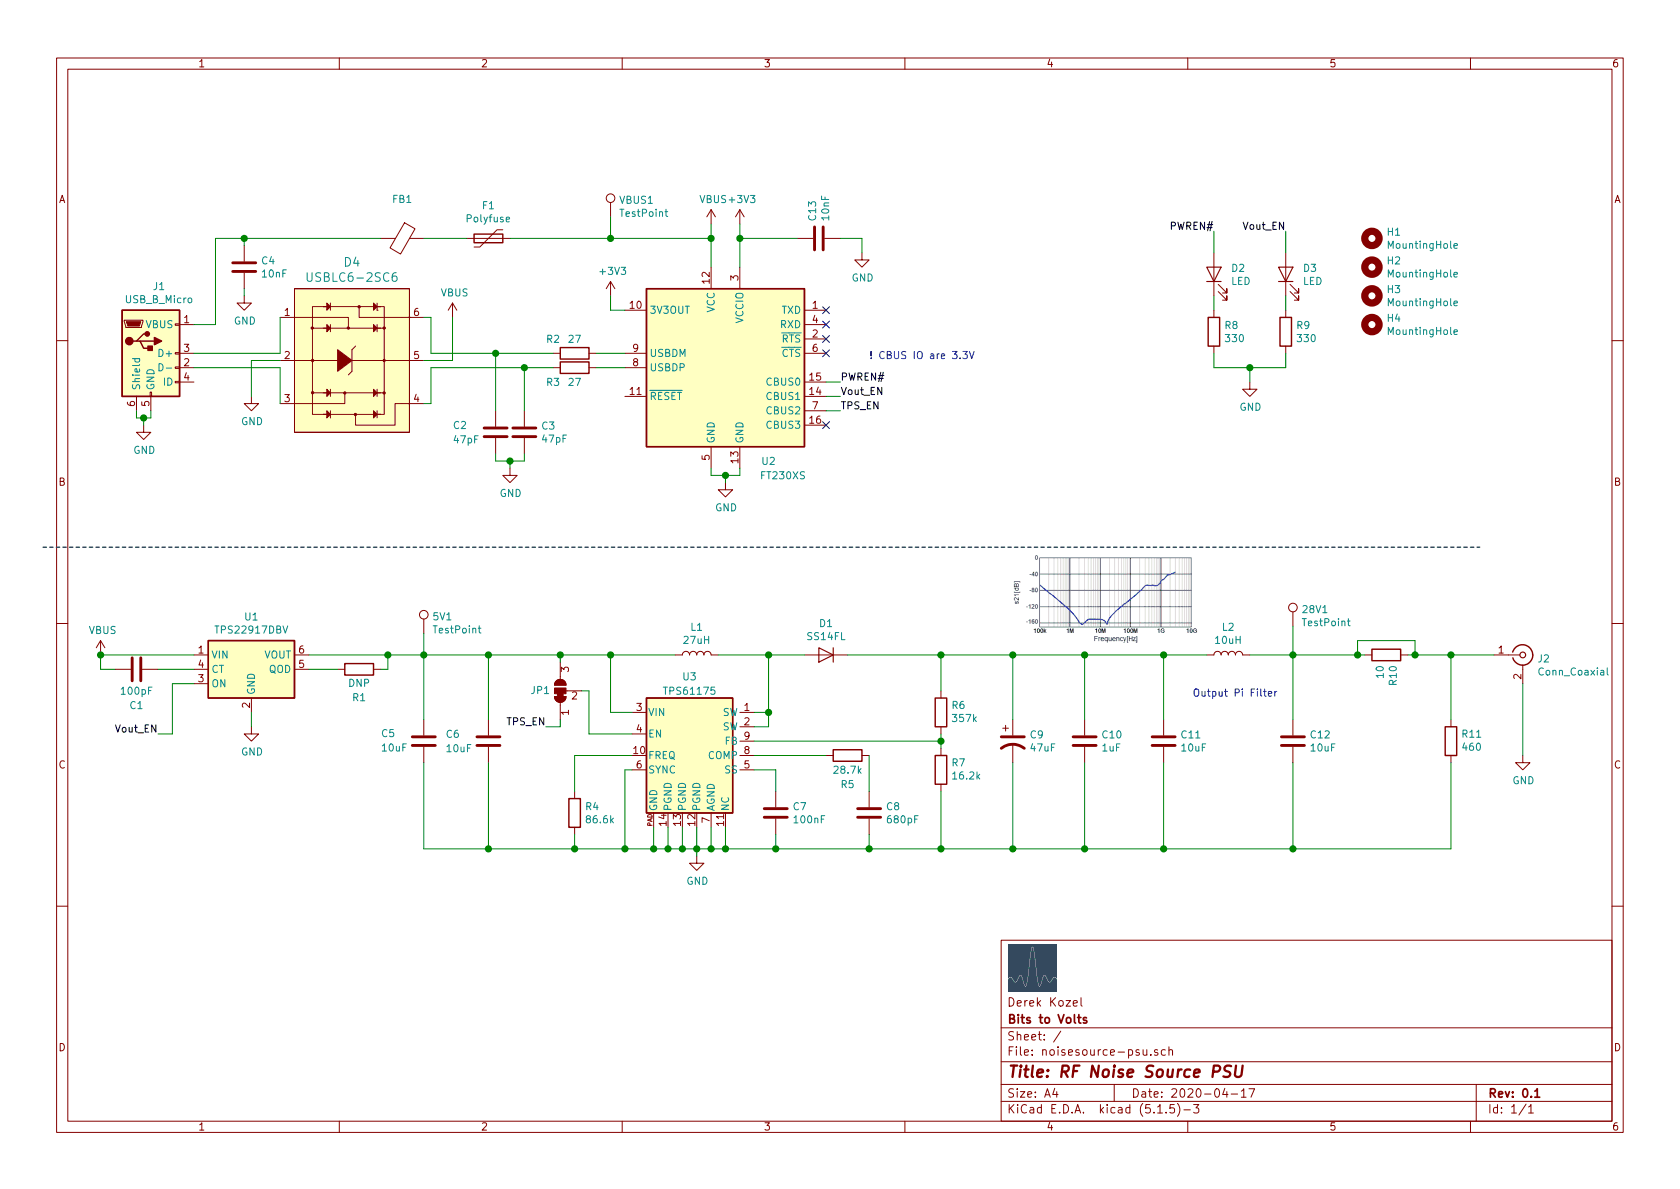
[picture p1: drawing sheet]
EESchema Schematic File Version 4
EELAYER 30 0
EELAYER END
$Descr A4 11693 8268
encoding utf-8
Sheet 1 1
Title "RF Noise Source PSU"
Date "2020-04-17"
Rev "0.1"
Comp "Bits to Volts"
Comment1 "Derek Kozel"
Comment2 ""
Comment3 ""
Comment4 ""
$EndDescr
NoConn ~ 5750 2150
NoConn ~ 5750 2250
NoConn ~ 5750 2350
NoConn ~ 5750 2450
$Comp
L power:GND #PWR08
U 1 1
P 5050 3350
F 0 "#PWR08" H 5050 3100 50  0001 C CNN
F 1 "GND" H 5055 3177 50  0000 C CNN
F 2 "" H 5050 3350 50  0001 C CNN
F 3 "" H 5050 3350 50  0001 C CNN
	1    5050 3350
	1    0    0    -1  
$EndComp
Wire Wire Line
	4950 3250 4950 3300
Wire Wire Line
	4950 3300 5050 3300
Wire Wire Line
	5050 3300 5050 3350
Wire Wire Line
	5150 3250 5150 3300
Wire Wire Line
	5150 3300 5050 3300
Connection ~ 5050 3300
Wire Wire Line
	5750 2650 5850 2650
Text Label 5850 2750 0    50   ~ 0
Vout_EN
$Comp
L Device:R R2
U 1 1
P 4000 2450
F 0 "R2" V 3900 2300 50  0000 C CNN
F 1 "27" V 3900 2450 50  0000 C CNN
F 2 "Resistor_SMD:R_0603_1608Metric_Pad1.05x0.95mm_HandSolder" V 3930 2450 50  0001 C CNN
F 3 "~" H 4000 2450 50  0001 C CNN
F 4 "RK73B1JTTD270J" V 4000 2450 50  0001 C CNN "MPN"
F 5 "2019-RK73B1JTTD270JCT-ND" V 4000 2450 50  0001 C CNN "Digi-Key PN"
	1    4000 2450
	0    1    1    0   
$EndComp
$Comp
L Device:R R3
U 1 1
P 4000 2550
F 0 "R3" V 4100 2400 50  0000 C CNN
F 1 "27" V 4100 2550 50  0000 C CNN
F 2 "Resistor_SMD:R_0603_1608Metric_Pad1.05x0.95mm_HandSolder" V 3930 2550 50  0001 C CNN
F 3 "~" H 4000 2550 50  0001 C CNN
F 4 "RK73B1JTTD270J" V 4000 2550 50  0001 C CNN "MPN"
F 5 "2019-RK73B1JTTD270JCT-ND" V 4000 2550 50  0001 C CNN "Digi-Key PN"
	1    4000 2550
	0    1    1    0   
$EndComp
$Comp
L Interface_USB:FT230XS U2
U 1 1
P 5050 2550
F 0 "U2" H 5350 1900 50  0000 C CNN
F 1 "FT230XS" H 5450 1800 50  0000 C CNN
F 2 "Package_SO:SSOP-16_3.9x4.9mm_P0.635mm" H 6050 1950 50  0001 C CNN
F 3 "https://www.ftdichip.com/Support/Documents/DataSheets/ICs/DS_FT230X.pdf" H 5050 2550 50  0001 C CNN
F 4 "FT230XS-R" H 5050 2550 50  0001 C CNN "MPN"
F 5 "768-1135-1-ND" H 5050 2550 50  0001 C CNN "Digi-Key PN"
	1    5050 2550
	1    0    0    -1  
$EndComp
Wire Wire Line
	4150 2450 4350 2450
Wire Wire Line
	4150 2550 4350 2550
$Comp
L Device:C C2
U 1 1
P 3450 3000
F 0 "C2" H 3150 3050 50  0000 L CNN
F 1 "47pF" H 3150 2950 50  0000 L CNN
F 2 "Capacitor_SMD:C_0603_1608Metric_Pad1.05x0.95mm_HandSolder" H 3488 2850 50  0001 C CNN
F 3 "~" H 3450 3000 50  0001 C CNN
F 4 "885012006021" H 3450 3000 50  0001 C CNN "MPN"
F 5 "732-7764-1-ND" H 3450 3000 50  0001 C CNN "Digi-Key PN"
	1    3450 3000
	1    0    0    -1  
$EndComp
$Comp
L Device:C C3
U 1 1
P 3650 3000
F 0 "C3" H 3765 3046 50  0000 L CNN
F 1 "47pF" H 3765 2955 50  0000 L CNN
F 2 "Capacitor_SMD:C_0603_1608Metric_Pad1.05x0.95mm_HandSolder" H 3688 2850 50  0001 C CNN
F 3 "~" H 3650 3000 50  0001 C CNN
F 4 "885012006021" H 3650 3000 50  0001 C CNN "MPN"
F 5 "732-7764-1-ND" H 3650 3000 50  0001 C CNN "Digi-Key PN"
	1    3650 3000
	1    0    0    -1  
$EndComp
$Comp
L power:GND #PWR04
U 1 1
P 3550 3250
F 0 "#PWR04" H 3550 3000 50  0001 C CNN
F 1 "GND" H 3555 3077 50  0000 C CNN
F 2 "" H 3550 3250 50  0001 C CNN
F 3 "" H 3550 3250 50  0001 C CNN
	1    3550 3250
	1    0    0    -1  
$EndComp
Wire Wire Line
	3450 3150 3450 3200
Wire Wire Line
	3450 3200 3550 3200
Wire Wire Line
	3550 3200 3550 3250
Wire Wire Line
	3550 3200 3650 3200
Wire Wire Line
	3650 3200 3650 3150
Connection ~ 3550 3200
Wire Wire Line
	3450 2450 3450 2850
Wire Wire Line
	3650 2550 3650 2850
$Comp
L power:GND #PWR02
U 1 1
P 1000 2950
F 0 "#PWR02" H 1000 2700 50  0001 C CNN
F 1 "GND" H 1005 2777 50  0000 C CNN
F 2 "" H 1000 2950 50  0001 C CNN
F 3 "" H 1000 2950 50  0001 C CNN
	1    1000 2950
	1    0    0    -1  
$EndComp
Wire Wire Line
	1000 2900 1000 2950
Text Notes 6050 2500 0    50   ~ 0
! CBUS IO are 3.3V
$Comp
L power:+3V3 #PWR09
U 1 1
P 5150 1550
F 0 "#PWR09" H 5150 1400 50  0001 C CNN
F 1 "+3V3" H 5165 1723 50  0000 C CNN
F 2 "" H 5150 1550 50  0001 C CNN
F 3 "" H 5150 1550 50  0001 C CNN
	1    5150 1550
	1    0    0    -1  
$EndComp
$Comp
L power:+3V3 #PWR06
U 1 1
P 4250 2050
F 0 "#PWR06" H 4250 1900 50  0001 C CNN
F 1 "+3V3" H 4265 2223 50  0000 C CNN
F 2 "" H 4250 2050 50  0001 C CNN
F 3 "" H 4250 2050 50  0001 C CNN
	1    4250 2050
	1    0    0    -1  
$EndComp
Wire Wire Line
	4250 2050 4250 2150
Wire Wire Line
	4250 2150 4350 2150
$Comp
L Device:Ferrite_Bead FB1
U 1 1
P 2800 1650
F 0 "FB1" V 2526 1650 50  0000 C CNN
F 1 "Ferrite_Bead" V 2617 1650 50  0001 C CNN
F 2 "Resistor_SMD:R_0603_1608Metric_Pad1.05x0.95mm_HandSolder" V 2730 1650 50  0001 C CNN
F 3 "~" H 2800 1650 50  0001 C CNN
F 4 "BK1608HS220-T" V 2800 1650 50  0001 C CNN "MPN"
F 5 "587-1869-1-ND" V 2800 1650 50  0001 C CNN "Digi-Key PN"
	1    2800 1650
	0    1    1    0   
$EndComp
Wire Wire Line
	5750 2750 5850 2750
Text Label 5850 2650 0    50   ~ 0
PWREN#
$Comp
L Power_Management:TPS22917DBV U1
U 1 1
P 1750 4650
F 0 "U1" H 1750 5017 50  0000 C CNN
F 1 "TPS22917DBV" H 1750 4926 50  0000 C CNN
F 2 "Package_TO_SOT_SMD:SOT-23-6" H 1750 5150 50  0001 C CNN
F 3 "http://www.ti.com/lit/ds/symlink/tps22917.pdf" H 1800 3950 50  0001 C CNN
F 4 "296-50498-1-ND" H 1750 4650 50  0001 C CNN "Digi-Key PN"
F 5 "TPS22917DBVR" H 1750 4650 50  0001 C CNN "MPN"
	1    1750 4650
	1    0    0    -1  
$EndComp
$Comp
L Device:R R1
U 1 1
P 2500 4650
F 0 "R1" V 2300 4650 50  0000 C CNN
F 1 "DNP" V 2400 4650 50  0000 C CNN
F 2 "Resistor_SMD:R_0603_1608Metric_Pad1.05x0.95mm_HandSolder" V 2430 4650 50  0001 C CNN
F 3 "~" H 2500 4650 50  0001 C CNN
	1    2500 4650
	0    -1   -1   0   
$EndComp
Wire Wire Line
	2150 4650 2350 4650
Wire Wire Line
	1350 4650 1100 4650
Wire Wire Line
	1350 4750 1200 4750
Wire Wire Line
	1200 4750 1200 5100
Wire Wire Line
	1200 5100 1100 5100
$Comp
L Device:C C1
U 1 1
P 950 4650
F 0 "C1" V 1200 4650 50  0000 C CNN
F 1 "100pF" V 1100 4650 50  0000 C CNN
F 2 "Capacitor_SMD:C_0603_1608Metric_Pad1.05x0.95mm_HandSolder" H 988 4500 50  0001 C CNN
F 3 "~" H 950 4650 50  0001 C CNN
F 4 "732-7922-1-ND" H 950 4650 50  0001 C CNN "Digi-Key PN"
F 5 "885012206003" H 950 4650 50  0001 C CNN "MPN"
	1    950  4650
	0    1    1    0   
$EndComp
Wire Wire Line
	700  4550 700  4650
Wire Wire Line
	700  4650 800  4650
Wire Wire Line
	700  4550 1350 4550
$Comp
L power:VBUS #PWR01
U 1 1
P 700 4550
F 0 "#PWR01" H 700 4400 50  0001 C CNN
F 1 "VBUS" H 715 4723 50  0000 C CNN
F 2 "" H 700 4550 50  0001 C CNN
F 3 "" H 700 4550 50  0001 C CNN
	1    700  4550
	1    0    0    -1  
$EndComp
Connection ~ 700  4550
Wire Wire Line
	2150 4550 2700 4550
Wire Wire Line
	2700 4550 2700 4650
Wire Wire Line
	2700 4650 2650 4650
Wire Wire Line
	3000 2450 3450 2450
Wire Wire Line
	3000 2550 3650 2550
Wire Wire Line
	1350 2250 1500 2250
Wire Wire Line
	1500 2250 1500 1650
$Comp
L Device:C C4
U 1 1
P 1700 1850
F 0 "C4" H 1815 1896 50  0000 L CNN
F 1 "10nF" H 1815 1805 50  0000 L CNN
F 2 "Capacitor_SMD:C_0603_1608Metric_Pad1.05x0.95mm_HandSolder" H 1738 1700 50  0001 C CNN
F 3 "~" H 1700 1850 50  0001 C CNN
F 4 "885012206040" H 1700 1850 50  0001 C CNN "MPN"
F 5 "732-7959-1-ND" H 1700 1850 50  0001 C CNN "Digi-Key PN"
	1    1700 1850
	1    0    0    -1  
$EndComp
$Comp
L power:GND #PWR05
U 1 1
P 1700 2050
F 0 "#PWR05" H 1700 1800 50  0001 C CNN
F 1 "GND" H 1705 1877 50  0000 C CNN
F 2 "" H 1700 2050 50  0001 C CNN
F 3 "" H 1700 2050 50  0001 C CNN
	1    1700 2050
	1    0    0    -1  
$EndComp
Wire Wire Line
	1700 1650 1700 1700
Wire Wire Line
	1700 2000 1700 2050
Wire Wire Line
	4950 1650 4950 1850
Connection ~ 4950 1650
Wire Wire Line
	4950 1650 4950 1550
$Comp
L power:VBUS #PWR07
U 1 1
P 4950 1550
F 0 "#PWR07" H 4950 1400 50  0001 C CNN
F 1 "VBUS" H 4965 1723 50  0000 C CNN
F 2 "" H 4950 1550 50  0001 C CNN
F 3 "" H 4950 1550 50  0001 C CNN
	1    4950 1550
	1    0    0    -1  
$EndComp
$Comp
L Device:LED D2
U 1 1
P 8450 1900
F 0 "D2" V 8489 1783 50  0000 R CNN
F 1 "LED" V 8398 1783 50  0000 R CNN
F 2 "Resistor_SMD:R_0603_1608Metric_Pad1.05x0.95mm_HandSolder" H 8450 1900 50  0001 C CNN
F 3 "~" H 8450 1900 50  0001 C CNN
F 4 "150060VS75000" V 8450 1900 50  0001 C CNN "MPN"
F 5 "732-4980-1-ND" V 8450 1900 50  0001 C CNN "Digi-Key PN"
	1    8450 1900
	0    -1   -1   0   
$EndComp
$Comp
L Device:R R8
U 1 1
P 8450 2300
F 0 "R8" H 8520 2346 50  0000 L CNN
F 1 "330" H 8520 2255 50  0000 L CNN
F 2 "Resistor_SMD:R_0603_1608Metric_Pad1.05x0.95mm_HandSolder" V 8380 2300 50  0001 C CNN
F 3 "~" H 8450 2300 50  0001 C CNN
F 4 "RK73B1JTTD331J" H 8450 2300 50  0001 C CNN "MPN"
F 5 "2019-RK73B1JTTD331JCT-ND" H 8450 2300 50  0001 C CNN "Digi-Key PN"
	1    8450 2300
	1    0    0    -1  
$EndComp
$Comp
L Device:R R9
U 1 1
P 8950 2300
F 0 "R9" H 9020 2346 50  0000 L CNN
F 1 "330" H 9020 2255 50  0000 L CNN
F 2 "Resistor_SMD:R_0603_1608Metric_Pad1.05x0.95mm_HandSolder" V 8880 2300 50  0001 C CNN
F 3 "~" H 8950 2300 50  0001 C CNN
F 4 "RK73B1JTTD331J" H 8950 2300 50  0001 C CNN "MPN"
F 5 "2019-RK73B1JTTD331JCT-ND" H 8950 2300 50  0001 C CNN "Digi-Key PN"
	1    8950 2300
	1    0    0    -1  
$EndComp
$Comp
L Device:LED D3
U 1 1
P 8950 1900
F 0 "D3" V 8989 1783 50  0000 R CNN
F 1 "LED" V 8898 1783 50  0000 R CNN
F 2 "Resistor_SMD:R_0603_1608Metric_Pad1.05x0.95mm_HandSolder" H 8950 1900 50  0001 C CNN
F 3 "~" H 8950 1900 50  0001 C CNN
F 4 "150060VS75000" V 8950 1900 50  0001 C CNN "MPN"
F 5 "732-4980-1-ND" V 8950 1900 50  0001 C CNN "Digi-Key PN"
	1    8950 1900
	0    -1   -1   0   
$EndComp
$Comp
L power:GND #PWR011
U 1 1
P 8700 2650
F 0 "#PWR011" H 8700 2400 50  0001 C CNN
F 1 "GND" H 8705 2477 50  0000 C CNN
F 2 "" H 8700 2650 50  0001 C CNN
F 3 "" H 8700 2650 50  0001 C CNN
	1    8700 2650
	1    0    0    -1  
$EndComp
Wire Wire Line
	8450 1600 8450 1750
Wire Wire Line
	8950 1600 8950 1750
Wire Wire Line
	8950 2050 8950 2150
Wire Wire Line
	8450 2050 8450 2150
Wire Wire Line
	8450 2450 8450 2550
Wire Wire Line
	8950 2550 8950 2450
Text Label 8450 1600 2    50   ~ 0
PWREN#
Text Label 8950 1600 2    50   ~ 0
Vout_EN
Wire Wire Line
	8450 2550 8700 2550
Wire Wire Line
	8700 2550 8700 2650
Connection ~ 8700 2550
Wire Wire Line
	8700 2550 8950 2550
Text Label 1100 5100 2    50   ~ 0
Vout_EN
$Comp
L power:GND #PWR03
U 1 1
P 1750 5050
F 0 "#PWR03" H 1750 4800 50  0001 C CNN
F 1 "GND" H 1755 4877 50  0000 C CNN
F 2 "" H 1750 5050 50  0001 C CNN
F 3 "" H 1750 5050 50  0001 C CNN
	1    1750 5050
	1    0    0    -1  
$EndComp
Wire Wire Line
	1750 4950 1750 5050
$Comp
L Connector:Conn_Coaxial J2
U 1 1
P 10600 4550
F 0 "J2" H 10700 4525 50  0000 L CNN
F 1 "Conn_Coaxial" H 10700 4434 50  0000 L CNN
F 2 "Connector_Coaxial:BNC_Amphenol_B6252HB-NPP3G-50_Horizontal" H 10600 4550 50  0001 C CNN
F 3 " ~" H 10600 4550 50  0001 C CNN
F 4 "B6252HB-NPP3G-50" H 10600 4550 50  0001 C CNN "MPN"
	1    10600 4550
	1    0    0    -1  
$EndComp
$Comp
L power:GND #PWR012
U 1 1
P 10600 5250
F 0 "#PWR012" H 10600 5000 50  0001 C CNN
F 1 "GND" H 10605 5077 50  0000 C CNN
F 2 "" H 10600 5250 50  0001 C CNN
F 3 "" H 10600 5250 50  0001 C CNN
	1    10600 5250
	1    0    0    -1  
$EndComp
Wire Wire Line
	10600 4750 10600 5250
$Comp
L Connector:USB_B_Micro J1
U 1 1
P 1050 2450
F 0 "J1" H 1107 2917 50  0000 C CNN
F 1 "USB_B_Micro" H 1107 2826 50  0000 C CNN
F 2 "Connector_USB:USB_Micro-AB_Molex_47590-0001" H 1200 2400 50  0001 C CNN
F 3 "~" H 1200 2400 50  0001 C CNN
F 4 "0475900001" H 1050 2450 50  0001 C CNN "MPN"
F 5 "WM17144CT-ND" H 1050 2450 50  0001 C CNN "Digi-Key PN"
	1    1050 2450
	1    0    0    -1  
$EndComp
$Comp
L Device:C C6
U 1 1
P 3400 5150
F 0 "C6" H 3100 5200 50  0000 L CNN
F 1 "10uF" H 3100 5100 50  0000 L CNN
F 2 "Capacitor_SMD:C_0603_1608Metric_Pad1.05x0.95mm_HandSolder" H 3438 5000 50  0001 C CNN
F 3 "~" H 3400 5150 50  0001 C CNN
F 4 "490-13248-1-ND" H 3400 5150 50  0001 C CNN "Digi-Key PN"
F 5 "GRM188R6YA106MA73D" H 3400 5150 50  0001 C CNN "MPN"
	1    3400 5150
	1    0    0    -1  
$EndComp
$Comp
L Device:R R4
U 1 1
P 4000 5650
F 0 "R4" H 4070 5696 50  0000 L CNN
F 1 "86.6k" H 4070 5605 50  0000 L CNN
F 2 "Resistor_SMD:R_0603_1608Metric_Pad1.05x0.95mm_HandSolder" V 3930 5650 50  0001 C CNN
F 3 "~" H 4000 5650 50  0001 C CNN
F 4 "2019-RK73H1JTTD8662FCT-ND" H 4000 5650 50  0001 C CNN "Digi-Key PN"
F 5 "RK73H1JTTD8662F" H 4000 5650 50  0001 C CNN "MPN"
	1    4000 5650
	1    0    0    -1  
$EndComp
$Comp
L Device:R R5
U 1 1
P 5900 5250
F 0 "R5" V 6100 5250 50  0000 C CNN
F 1 "28.7k" V 6000 5250 50  0000 C CNN
F 2 "Resistor_SMD:R_0603_1608Metric_Pad1.05x0.95mm_HandSolder" V 5830 5250 50  0001 C CNN
F 3 "~" H 5900 5250 50  0001 C CNN
F 4 "2019-RK73H1JTTD2872FCT-ND" H 5900 5250 50  0001 C CNN "Digi-Key PN"
F 5 "RK73H1JTTD2872F" H 5900 5250 50  0001 C CNN "MPN"
	1    5900 5250
	0    1    1    0   
$EndComp
$Comp
L Device:R R6
U 1 1
P 6550 4950
F 0 "R6" H 6480 4904 50  0000 R CNN
F 1 "357k" H 6480 4995 50  0000 R CNN
F 2 "Resistor_SMD:R_0603_1608Metric_Pad1.05x0.95mm_HandSolder" V 6480 4950 50  0001 C CNN
F 3 "~" H 6550 4950 50  0001 C CNN
F 4 "2019-RK73H1JTTD3573FCT-ND" H 6550 4950 50  0001 C CNN "Digi-Key PN"
F 5 "RK73H1JTTD3573F" H 6550 4950 50  0001 C CNN "MPN"
	1    6550 4950
	-1   0    0    1   
$EndComp
$Comp
L Device:R R7
U 1 1
P 6550 5350
F 0 "R7" H 6480 5304 50  0000 R CNN
F 1 "16.2k" H 6480 5395 50  0000 R CNN
F 2 "Resistor_SMD:R_0603_1608Metric_Pad1.05x0.95mm_HandSolder" V 6480 5350 50  0001 C CNN
F 3 "~" H 6550 5350 50  0001 C CNN
F 4 "2019-RK73H1JTTD1622FCT-ND" H 6550 5350 50  0001 C CNN "Digi-Key PN"
F 5 "RK73H1JTTD1622F" H 6550 5350 50  0001 C CNN "MPN"
	1    6550 5350
	-1   0    0    1   
$EndComp
$Comp
L Device:C C10
U 1 1
P 7550 5150
F 0 "C10" H 7665 5196 50  0000 L CNN
F 1 "1uF" H 7665 5105 50  0000 L CNN
F 2 "Capacitor_SMD:C_0603_1608Metric_Pad1.05x0.95mm_HandSolder" H 7588 5000 50  0001 C CNN
F 3 "~" H 7550 5150 50  0001 C CNN
F 4 "587-2400-1-ND" H 7550 5150 50  0001 C CNN "Digi-Key PN"
F 5 "UMK107BJ105KA-T" H 7550 5150 50  0001 C CNN "MPN"
	1    7550 5150
	1    0    0    -1  
$EndComp
$Comp
L Device:CP1 C9
U 1 1
P 7050 5150
F 0 "C9" H 7165 5196 50  0000 L CNN
F 1 "47uF" H 7165 5105 50  0000 L CNN
F 2 "Capacitor_SMD:C_Elec_8x6.2" H 7050 5150 50  0001 C CNN
F 3 "~" H 7050 5150 50  0001 C CNN
F 4 "UUR1V470MCL6GS" H 7050 5150 50  0001 C CNN "MPN"
F 5 "493-9586-1-ND" H 7050 5150 50  0001 C CNN "Digi-Key PN"
	1    7050 5150
	1    0    0    -1  
$EndComp
$Comp
L Device:L L1
U 1 1
P 4850 4550
F 0 "L1" V 5040 4550 50  0000 C CNN
F 1 "27uH" V 4949 4550 50  0000 C CNN
F 2 "l_bourns-SRN5040:L_Bourns-SRN5040" H 4850 4550 50  0001 C CNN
F 3 "~" H 4850 4550 50  0001 C CNN
F 4 "SRN5040-270M" V 4850 4550 50  0001 C CNN "MPN"
F 5 "SRN5040-270MCT-ND" V 4850 4550 50  0001 C CNN "Digi-Key PN"
	1    4850 4550
	0    -1   -1   0   
$EndComp
$Comp
L Device:D D1
U 1 1
P 5750 4550
F 0 "D1" H 5750 4334 50  0000 C CNN
F 1 "SS14FL" H 5750 4425 50  0000 C CNN
F 2 "Diode_SMD:D_SOD-123F" H 5750 4550 50  0001 C CNN
F 3 "~" H 5750 4550 50  0001 C CNN
F 4 "SS14FL" H 5750 4550 50  0001 C CNN "MPN"
F 5 "SS14FLCT-ND" H 5750 4550 50  0001 C CNN "Digi-Key PN"
	1    5750 4550
	-1   0    0    1   
$EndComp
$Comp
L Device:C C7
U 1 1
P 5400 5650
F 0 "C7" H 5515 5696 50  0000 L CNN
F 1 "100nF" H 5515 5605 50  0000 L CNN
F 2 "Capacitor_SMD:C_0603_1608Metric_Pad1.05x0.95mm_HandSolder" H 5438 5500 50  0001 C CNN
F 3 "~" H 5400 5650 50  0001 C CNN
F 4 "CL10B104KB8NFNC" H 5400 5650 50  0001 C CNN "MPN"
F 5 "1276-1934-1-ND" H 5400 5650 50  0001 C CNN "Digi-Key PN"
	1    5400 5650
	1    0    0    -1  
$EndComp
$Comp
L Device:C C8
U 1 1
P 6050 5650
F 0 "C8" H 6165 5696 50  0000 L CNN
F 1 "680pF" H 6165 5605 50  0000 L CNN
F 2 "Capacitor_SMD:C_0603_1608Metric_Pad1.05x0.95mm_HandSolder" H 6088 5500 50  0001 C CNN
F 3 "~" H 6050 5650 50  0001 C CNN
F 4 "885012206082" H 6050 5650 50  0001 C CNN "MPN"
F 5 "732-8000-1-ND" H 6050 5650 50  0001 C CNN "Digi-Key PN"
	1    6050 5650
	1    0    0    -1  
$EndComp
Wire Wire Line
	3400 5300 3400 5900
Wire Wire Line
	4000 5900 4000 5800
Wire Wire Line
	5400 5800 5400 5900
Wire Wire Line
	5400 5900 6050 5900
Wire Wire Line
	6050 5800 6050 5900
Connection ~ 6050 5900
Wire Wire Line
	6050 5900 6550 5900
Wire Wire Line
	6550 5500 6550 5900
Connection ~ 6550 5900
Wire Wire Line
	6550 5900 7050 5900
Wire Wire Line
	7050 5900 7050 5300
Wire Wire Line
	7550 5900 7550 5300
Connection ~ 7050 5900
Wire Wire Line
	5000 4550 5350 4550
Wire Wire Line
	5900 4550 6550 4550
Wire Wire Line
	6550 4550 6550 4800
Wire Wire Line
	6550 4550 7050 4550
Wire Wire Line
	7050 4550 7050 5000
Connection ~ 6550 4550
Wire Wire Line
	7550 4550 7550 5000
Connection ~ 7050 4550
Connection ~ 7550 4550
$Comp
L tps61175:TPS61175 U3
U 1 1
P 4800 5200
F 0 "U3" H 4800 5700 50  0000 C CNN
F 1 "TPS61175" H 4800 5600 50  0000 C CNN
F 2 "tssop14:TSSOP14" H 5000 4850 50  0001 L CNN
F 3 "http://www.ti.com/lit/ds/symlink/tps61175.pdf" H 4800 5750 50  0001 C CNN
F 4 "TPS61175PWPR" H 4800 5200 50  0001 C CNN "MPN"
F 5 "296-24013-1-ND" H 4800 5200 50  0001 C CNN "Digi-Key PN"
	1    4800 5200
	1    0    0    -1  
$EndComp
$Comp
L power:GND #PWR010
U 1 1
P 4850 5950
F 0 "#PWR010" H 4850 5700 50  0001 C CNN
F 1 "GND" H 4855 5777 50  0000 C CNN
F 2 "" H 4850 5950 50  0001 C CNN
F 3 "" H 4850 5950 50  0001 C CNN
	1    4850 5950
	1    0    0    -1  
$EndComp
Wire Wire Line
	4650 5750 4650 5900
Wire Wire Line
	4650 5900 4750 5900
Wire Wire Line
	5050 5900 5050 5750
Wire Wire Line
	4750 5750 4750 5900
Connection ~ 4750 5900
Wire Wire Line
	4750 5900 4850 5900
Wire Wire Line
	4850 5750 4850 5900
Connection ~ 4850 5900
Wire Wire Line
	4850 5900 4950 5900
Wire Wire Line
	4950 5750 4950 5900
Connection ~ 4950 5900
Wire Wire Line
	4950 5900 5050 5900
Wire Wire Line
	4850 5900 4850 5950
Wire Wire Line
	5250 5050 5350 5050
Wire Wire Line
	5350 5050 5350 4950
Wire Wire Line
	5350 4950 5250 4950
Wire Wire Line
	6550 5100 6550 5150
Connection ~ 6550 5150
Wire Wire Line
	6550 5150 6550 5200
Wire Wire Line
	5250 5150 6550 5150
Wire Wire Line
	6050 5250 6050 5500
Wire Wire Line
	5250 5250 5750 5250
Wire Wire Line
	5250 5350 5400 5350
Wire Wire Line
	5400 5350 5400 5500
Wire Wire Line
	4350 5350 4350 5900
Connection ~ 4650 5900
Wire Wire Line
	4000 5250 4000 5500
Wire Wire Line
	5350 4950 5350 4550
Connection ~ 5350 4950
Connection ~ 5350 4550
Wire Wire Line
	5350 4550 5600 4550
Wire Wire Line
	4700 4550 4250 4550
Wire Wire Line
	4250 4550 4250 4950
Wire Wire Line
	3400 5000 3400 4550
Connection ~ 4250 4550
Wire Wire Line
	4000 5900 4350 5900
Connection ~ 4000 5900
Connection ~ 4350 5900
Wire Wire Line
	5050 5900 5400 5900
Connection ~ 5050 5900
Connection ~ 5400 5900
Wire Notes Line width 10 rgb(53, 73, 94)
	300  3800 10300 3800
$Comp
L Mechanical:MountingHole H1
U 1 1
P 9550 1650
F 0 "H1" H 9650 1696 50  0000 L CNN
F 1 "MountingHole" H 9650 1605 50  0000 L CNN
F 2 "MountingHole:MountingHole_3.2mm_M3_Pad_Via" H 9550 1650 50  0001 C CNN
F 3 "~" H 9550 1650 50  0001 C CNN
	1    9550 1650
	1    0    0    -1  
$EndComp
$Comp
L Mechanical:MountingHole H2
U 1 1
P 9550 1850
F 0 "H2" H 9650 1896 50  0000 L CNN
F 1 "MountingHole" H 9650 1805 50  0000 L CNN
F 2 "MountingHole:MountingHole_3.2mm_M3_Pad_Via" H 9550 1850 50  0001 C CNN
F 3 "~" H 9550 1850 50  0001 C CNN
	1    9550 1850
	1    0    0    -1  
$EndComp
$Comp
L Mechanical:MountingHole H3
U 1 1
P 9550 2050
F 0 "H3" H 9650 2096 50  0000 L CNN
F 1 "MountingHole" H 9650 2005 50  0000 L CNN
F 2 "MountingHole:MountingHole_3.2mm_M3_Pad_Via" H 9550 2050 50  0001 C CNN
F 3 "~" H 9550 2050 50  0001 C CNN
	1    9550 2050
	1    0    0    -1  
$EndComp
$Comp
L Mechanical:MountingHole H4
U 1 1
P 9550 2250
F 0 "H4" H 9650 2296 50  0000 L CNN
F 1 "MountingHole" H 9650 2205 50  0000 L CNN
F 2 "MountingHole:MountingHole_3.2mm_M3_Pad_Via" H 9550 2250 50  0001 C CNN
F 3 "~" H 9550 2250 50  0001 C CNN
	1    9550 2250
	1    0    0    -1  
$EndComp
$Comp
L Device:Polyfuse F1
U 1 1
P 3400 1650
F 0 "F1" V 3625 1650 50  0000 C CNN
F 1 "Polyfuse" V 3534 1650 50  0000 C CNN
F 2 "Fuse:Fuse_0805_2012Metric_Pad1.15x1.40mm_HandSolder" H 3450 1450 50  0001 L CNN
F 3 "~" H 3400 1650 50  0001 C CNN
F 4 "0805L110WR" V 3400 1650 50  0001 C CNN "MPN"
F 5 "F6725CT-ND" V 3400 1650 50  0001 C CNN "Digi-Key PN"
	1    3400 1650
	0    -1   -1   0   
$EndComp
Wire Wire Line
	2950 4550 2950 5000
Wire Wire Line
	2950 5300 2950 5900
$Comp
L Device:C C5
U 1 1
P 2950 5150
F 0 "C5" H 2650 5100 50  0000 L CNN
F 1 "10uF" H 2650 5200 50  0000 L CNN
F 2 "Capacitor_SMD:C_0603_1608Metric_Pad1.05x0.95mm_HandSolder" H 2988 5000 50  0001 C CNN
F 3 "~" H 2950 5150 50  0001 C CNN
F 4 "490-13248-1-ND" H 2950 5150 50  0001 C CNN "Digi-Key PN"
F 5 "GRM188R6YA106MA73D" H 2950 5150 50  0001 C CNN "MPN"
	1    2950 5150
	1    0    0    1   
$EndComp
$Comp
L Device:L L2
U 1 1
P 8550 4550
F 0 "L2" V 8740 4550 50  0000 C CNN
F 1 "10uH" V 8649 4550 50  0000 C CNN
F 2 "l_bourns-SRN5040:L_Bourns-SRN5040" H 8550 4550 50  0001 C CNN
F 3 "~" H 8550 4550 50  0001 C CNN
F 4 "SRN5040-100M" V 8550 4550 50  0001 C CNN "MPN"
F 5 "SRN5040-100MCT-ND" V 8550 4550 50  0001 C CNN "Digi-Key PN"
	1    8550 4550
	0    -1   -1   0   
$EndComp
$Comp
L Device:C C11
U 1 1
P 8100 5150
F 0 "C11" H 8215 5196 50  0000 L CNN
F 1 "10uF" H 8215 5105 50  0000 L CNN
F 2 "Capacitor_SMD:C_0603_1608Metric_Pad1.05x0.95mm_HandSolder" H 8138 5000 50  0001 C CNN
F 3 "~" H 8100 5150 50  0001 C CNN
F 4 "490-13248-1-ND" H 8100 5150 50  0001 C CNN "Digi-Key PN"
F 5 "GRM188R6YA106MA73D" H 8100 5150 50  0001 C CNN "MPN"
	1    8100 5150
	1    0    0    -1  
$EndComp
$Comp
L Device:C C12
U 1 1
P 9000 5150
F 0 "C12" H 9115 5196 50  0000 L CNN
F 1 "10uF" H 9115 5105 50  0000 L CNN
F 2 "Capacitor_SMD:C_0603_1608Metric_Pad1.05x0.95mm_HandSolder" H 9038 5000 50  0001 C CNN
F 3 "~" H 9000 5150 50  0001 C CNN
F 4 "490-13248-1-ND" H 9000 5150 50  0001 C CNN "Digi-Key PN"
F 5 "GRM188R6YA106MA73D" H 9000 5150 50  0001 C CNN "MPN"
	1    9000 5150
	1    0    0    -1  
$EndComp
Wire Wire Line
	8100 5000 8100 4550
Wire Wire Line
	8100 4550 8400 4550
Connection ~ 8100 4550
Wire Wire Line
	8100 5900 7550 5900
Connection ~ 7550 5900
Wire Wire Line
	8100 5900 9000 5900
Wire Wire Line
	9000 5900 9000 5300
Connection ~ 8100 5900
Wire Wire Line
	8100 5300 8100 5900
Wire Wire Line
	9000 4550 9000 5000
Connection ~ 9000 4550
Text Notes 8300 4850 0    50   ~ 0
Output Pi Filter
Wire Wire Line
	8700 4550 9000 4550
Wire Wire Line
	1050 2850 1050 2900
Wire Wire Line
	1050 2900 1000 2900
Wire Wire Line
	950  2850 950  2900
Wire Wire Line
	950  2900 1000 2900
Connection ~ 1000 2900
Text Label 5850 2850 0    50   ~ 0
TPS_EN
Connection ~ 2950 4550
Connection ~ 3400 4550
Connection ~ 3400 5900
Wire Wire Line
	3400 5900 4000 5900
Wire Wire Line
	2950 4550 3400 4550
Wire Wire Line
	2950 5900 3400 5900
Wire Wire Line
	5850 2850 5750 2850
Wire Wire Line
	3550 1650 4250 1650
Wire Wire Line
	2950 1650 3250 1650
$Comp
L dk_TVS-Diodes:USBLC6-2SC6 D4
U 1 1
P 2450 2500
F 0 "D4" H 2450 3187 60  0000 C CNN
F 1 "USBLC6-2SC6" H 2450 3081 60  0000 C CNN
F 2 "digikey-footprints:SOT23-6L" H 2650 2700 60  0001 L CNN
F 3 "http://www.st.com/content/ccc/resource/technical/document/datasheet/06/1d/48/9c/6c/20/4a/b2/CD00050750.pdf/files/CD00050750.pdf/jcr:content/translations/en.CD00050750.pdf" H 2650 2800 60  0001 L CNN
F 4 "" H 2650 2900 60  0001 L CNN "Digi-Key_PN"
F 5 "USBLC6-2SC6" H 2650 3000 60  0001 L CNN "MPN"
F 6 "Circuit Protection" H 2650 3100 60  0001 L CNN "Category"
F 7 "TVS - Diodes" H 2650 3200 60  0001 L CNN "Family"
F 8 "http://www.st.com/content/ccc/resource/technical/document/datasheet/06/1d/48/9c/6c/20/4a/b2/CD00050750.pdf/files/CD00050750.pdf/jcr:content/translations/en.CD00050750.pdf" H 2650 3300 60  0001 L CNN "DK_Datasheet_Link"
F 9 "/product-detail/en/stmicroelectronics/USBLC6-2SC6/497-5235-1-ND/1121688" H 2650 3400 60  0001 L CNN "DK_Detail_Page"
F 10 "TVS DIODE 5.25V 17V SOT23-6" H 2650 3500 60  0001 L CNN "Description"
F 11 "STMicroelectronics" H 2650 3600 60  0001 L CNN "Manufacturer"
F 12 "Active" H 2650 3700 60  0001 L CNN "Status"
F 13 "497-5235-1-ND" H 2450 2500 50  0001 C CNN "Digi-Key PN"
	1    2450 2500
	1    0    0    -1  
$EndComp
Wire Wire Line
	1500 1650 1700 1650
Connection ~ 1700 1650
Wire Wire Line
	1700 1650 2650 1650
Connection ~ 3450 2450
Wire Wire Line
	3450 2450 3850 2450
Connection ~ 3650 2550
Wire Wire Line
	3650 2550 3850 2550
Wire Wire Line
	2950 2200 3000 2200
Wire Wire Line
	3000 2200 3000 2450
Wire Wire Line
	3000 2550 3000 2800
Wire Wire Line
	3000 2800 2950 2800
Wire Wire Line
	1950 2450 1950 2200
Wire Wire Line
	1350 2450 1950 2450
Wire Wire Line
	1950 2550 1950 2800
Wire Wire Line
	1350 2550 1950 2550
$Comp
L power:GND #PWR0101
U 1 1
P 1750 2750
F 0 "#PWR0101" H 1750 2500 50  0001 C CNN
F 1 "GND" H 1755 2577 50  0000 C CNN
F 2 "" H 1750 2750 50  0001 C CNN
F 3 "" H 1750 2750 50  0001 C CNN
	1    1750 2750
	1    0    0    -1  
$EndComp
$Comp
L power:VBUS #PWR0102
U 1 1
P 3150 2200
F 0 "#PWR0102" H 3150 2050 50  0001 C CNN
F 1 "VBUS" H 3165 2373 50  0000 C CNN
F 2 "" H 3150 2200 50  0001 C CNN
F 3 "" H 3150 2200 50  0001 C CNN
	1    3150 2200
	1    0    0    -1  
$EndComp
Wire Wire Line
	2950 2500 3150 2500
Wire Wire Line
	3150 2500 3150 2200
Wire Wire Line
	1950 2500 1750 2500
Wire Wire Line
	1750 2500 1750 2750
Wire Wire Line
	4400 5350 4350 5350
Wire Wire Line
	4400 5250 4000 5250
Wire Wire Line
	4550 5900 4550 5750
Wire Wire Line
	4350 5900 4550 5900
Connection ~ 4550 5900
Wire Wire Line
	4550 5900 4650 5900
Wire Wire Line
	4400 4950 4250 4950
$Comp
L Connector:TestPoint 28V1
U 1 1
P 9000 4350
F 0 "28V1" H 9058 4468 50  0000 L CNN
F 1 "TestPoint" H 9058 4377 50  0000 L CNN
F 2 "TestPoint:TestPoint_THTPad_1.0x1.0mm_Drill0.5mm" H 9200 4350 50  0001 C CNN
F 3 "~" H 9200 4350 50  0001 C CNN
	1    9000 4350
	1    0    0    -1  
$EndComp
Wire Wire Line
	9000 4350 9000 4550
$Comp
L Connector:TestPoint VBUS1
U 1 1
P 4250 1500
F 0 "VBUS1" H 4192 1618 50  0000 R CNN
F 1 "TestPoint" H 4192 1527 50  0000 R CNN
F 2 "TestPoint:TestPoint_THTPad_1.0x1.0mm_Drill0.5mm" H 4450 1500 50  0001 C CNN
F 3 "~" H 4450 1500 50  0001 C CNN
	1    4250 1500
	-1   0    0    -1  
$EndComp
Wire Wire Line
	4250 1500 4250 1650
Connection ~ 4250 1650
Wire Wire Line
	4250 1650 4950 1650
$Comp
L Connector:TestPoint 5V1
U 1 1
P 2950 4400
F 0 "5V1" H 2892 4518 50  0000 R CNN
F 1 "TestPoint" H 2892 4427 50  0000 R CNN
F 2 "TestPoint:TestPoint_THTPad_1.0x1.0mm_Drill0.5mm" H 3150 4400 50  0001 C CNN
F 3 "~" H 3150 4400 50  0001 C CNN
	1    2950 4400
	-1   0    0    -1  
$EndComp
Wire Wire Line
	2950 4400 2950 4550
NoConn ~ 5750 2950
$Comp
L Device:C C13
U 1 1
P 5700 1650
F 0 "C13" H 5815 1696 50  0000 L CNN
F 1 "10nF" H 5815 1605 50  0000 L CNN
F 2 "Capacitor_SMD:C_0603_1608Metric_Pad1.05x0.95mm_HandSolder" H 5738 1500 50  0001 C CNN
F 3 "~" H 5700 1650 50  0001 C CNN
F 4 "885012206040" H 5700 1650 50  0001 C CNN "MPN"
F 5 "732-7959-1-ND" H 5700 1650 50  0001 C CNN "Digi-Key PN"
	1    5700 1650
	0    -1   -1   0   
$EndComp
Wire Wire Line
	5550 1650 5150 1650
Wire Wire Line
	5150 1550 5150 1650
Connection ~ 5150 1650
Wire Wire Line
	5150 1650 5150 1850
$Comp
L power:GND #PWR0103
U 1 1
P 6000 1750
F 0 "#PWR0103" H 6000 1500 50  0001 C CNN
F 1 "GND" H 6005 1577 50  0000 C CNN
F 2 "" H 6000 1750 50  0001 C CNN
F 3 "" H 6000 1750 50  0001 C CNN
	1    6000 1750
	1    0    0    -1  
$EndComp
Wire Wire Line
	5850 1650 6000 1650
Wire Wire Line
	6000 1650 6000 1750
$Comp
L Jumper:SolderJumper_3_Bridged12 JP1
U 1 1
P 3900 4800
F 0 "JP1" V 3900 4868 50  0000 L CNN
F 1 "SolderJumper_3_Bridged12" V 3855 4868 50  0001 L CNN
F 2 "Jumper:SolderJumper-3_P1.3mm_Bridged12_RoundedPad1.0x1.5mm" H 3900 4800 50  0001 C CNN
F 3 "~" H 3900 4800 50  0001 C CNN
	1    3900 4800
	0    -1   -1   0   
$EndComp
Text Label 3800 5050 2    50   ~ 0
TPS_EN
Wire Wire Line
	7550 4550 8100 4550
Wire Wire Line
	7050 5900 7550 5900
Wire Wire Line
	7050 4550 7550 4550
$Comp
L Device:R R11
U 1 1
P 10100 5150
F 0 "R11" H 10030 5104 50  0000 R CNN
F 1 "460" H 10030 5195 50  0000 R CNN
F 2 "Resistor_SMD:R_2010_5025Metric_Pad1.52x2.65mm_HandSolder" V 10030 5150 50  0001 C CNN
F 3 "~" H 10100 5150 50  0001 C CNN
F 4 "3502470RJT" H 10100 5150 50  0001 C CNN "MPN"
F 5 "A143324CT-ND" H 10100 5150 50  0001 C CNN "Digi-Key PN"
	1    10100 5150
	-1   0    0    1   
$EndComp
Wire Wire Line
	10100 4550 10100 5000
Wire Wire Line
	10100 4550 10400 4550
Wire Wire Line
	10100 5300 10100 5900
Wire Wire Line
	9000 5900 10100 5900
Connection ~ 9000 5900
$Comp
L Device:R R10
U 1 1
P 9650 4550
F 0 "R10" H 9580 4504 50  0000 R CNN
F 1 "10" H 9580 4595 50  0000 R CNN
F 2 "Resistor_SMD:R_0402_1005Metric" V 9580 4550 50  0001 C CNN
F 3 "~" H 9650 4550 50  0001 C CNN
F 4 "3502470RJT" H 9650 4550 50  0001 C CNN "MPN"
F 5 "A143324CT-ND" H 9650 4550 50  0001 C CNN "Digi-Key PN"
	1    9650 4550
	0    -1   -1   0   
$EndComp
Wire Wire Line
	9800 4550 9850 4550
Connection ~ 10100 4550
Wire Wire Line
	9450 4550 9450 4450
Wire Wire Line
	9450 4450 9850 4450
Wire Wire Line
	9850 4450 9850 4550
Wire Wire Line
	9000 4550 9450 4550
Connection ~ 9450 4550
Wire Wire Line
	9450 4550 9500 4550
Connection ~ 9850 4550
Wire Wire Line
	9850 4550 10100 4550
Wire Wire Line
	4050 4800 4100 4800
Wire Wire Line
	4100 4800 4100 5100
Wire Wire Line
	4100 5100 4400 5100
Wire Wire Line
	3400 4550 3900 4550
Wire Wire Line
	3900 4550 3900 4600
Connection ~ 3900 4550
Wire Wire Line
	3900 4550 4250 4550
Wire Wire Line
	3900 5000 3900 5050
Wire Wire Line
	3900 5050 3800 5050
Wire Wire Line
	2700 4550 2950 4550
Connection ~ 2700 4550
$EndSCHEMATC
